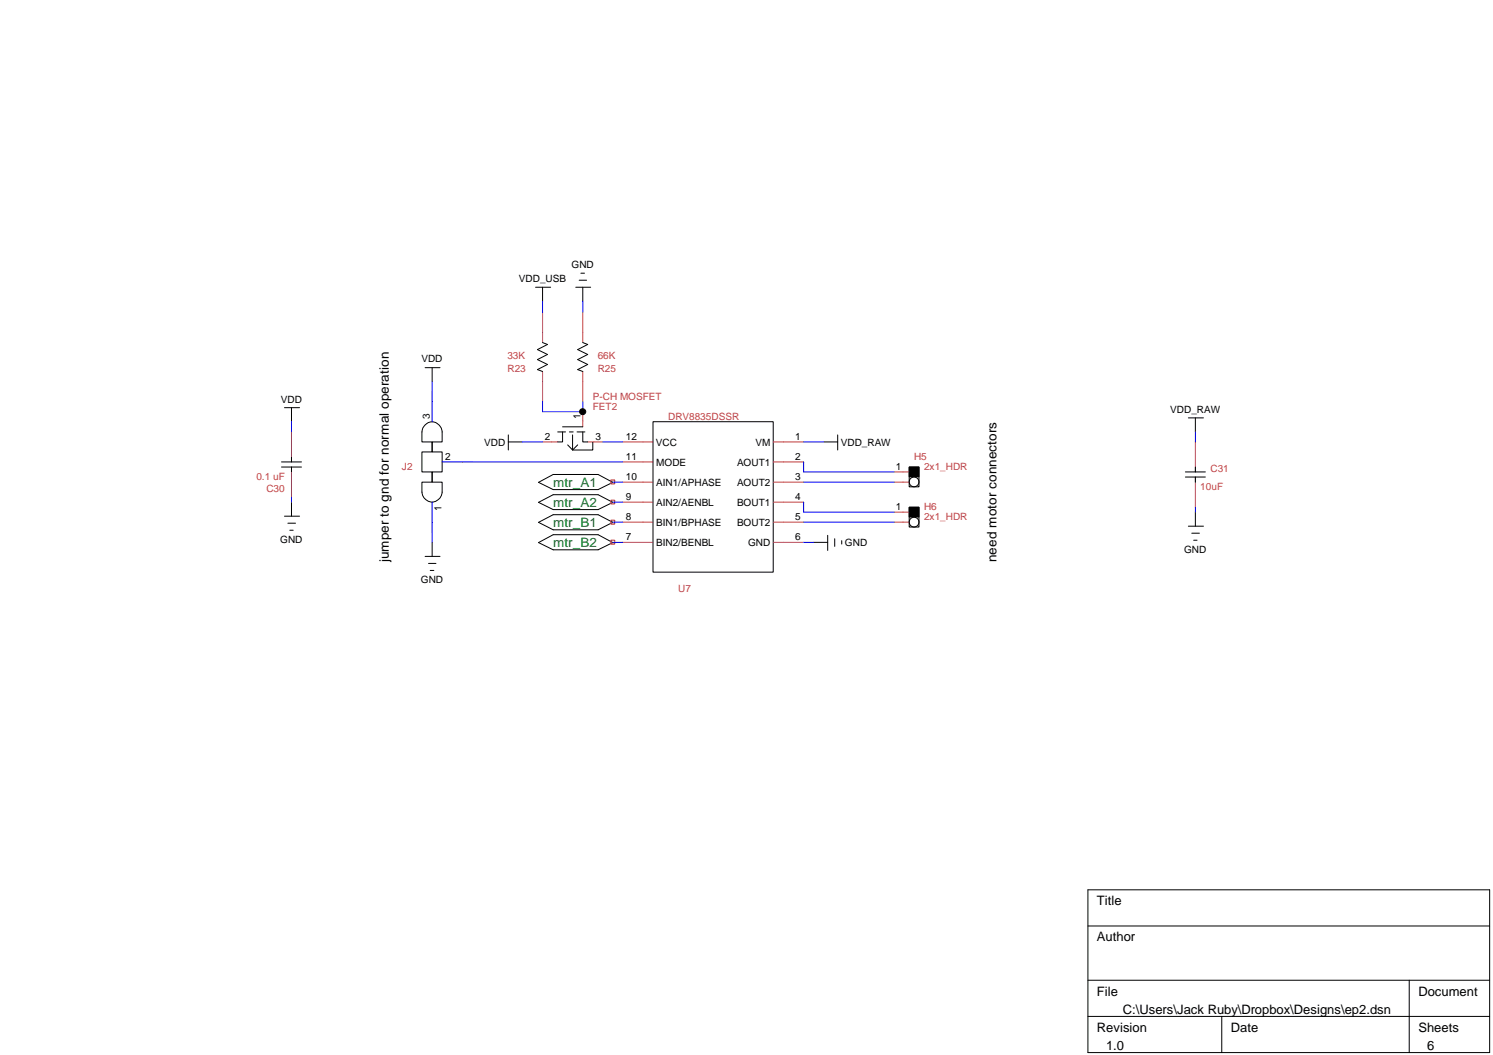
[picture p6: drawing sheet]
<svg xmlns="http://www.w3.org/2000/svg" width="297mm" height="210mm" viewBox="0 0 297 210" stroke-linecap="round" stroke-linejoin="round" font-family="sans-serif">
<g fill="none" stroke="#000" stroke-width=".2">
<path d="M106.5 57.1h3.1M107.9 57.1v2.8M114.6 57.1h2.9M115.2 55.8h1.5M115.6 54.4h.7M115.9 57.1v2.8M84.6 73.2h2.9M86 73.2v2.7M107.9 68.2l1 .3-2 1.1 2 .9-2 1 2 1-2 1 1 .4M115.9 68.2l1 .3-2 1.1 2 .9-2 1 2 1-2 1 1 .4M56 92.9h4M56 91.9h4"/>
<path d="M56.6 81.1h3M58 81.1v2.8M58 90.9v1M58 92.9v1M58 99.9v2.8M84.6 84.5a1.97 1.97 0 0 1 2.1-.4 1.97 1.97 0 0 1 1.3 1.8v2h-2v2h2v4h-2v2h2v2a2.01 2.01 0 0 1-2 2 2.01 2.01 0 0 1-2.1-2v-2h2.1v-2h-2.1v-4h2.1v-2h-2.1l.1-2.3 .1-.4zM101.1 86.5v3M101.1 87.9h2.8M107.1 96l3-1.6h8.9l2.9 1.6-2.9 1.4h-8.9zM107.1 99.9l3-1.5h8.9l2.9 1.5-2.9 1.5h-8.9zM111.9 85.9v2h-.9M111.9 84.9h4"/>
<path d="M112.9 88.5l1 1 1-1M113.9 86.5v3h4v-1.5M115.9 85.9v2h1M129.9 83.9h23.9v29.9h-23.9zM163.9 87.9h2.8M166.7 86.5v3M180.9 92.9h1.9v2h-1.9zM180.9 92.9h1.9v4h-1.9zM235.8 94.9h4M235.8 93.9h4M236.4 83.1h3M237.8 83.1v2.8"/>
<path d="M237.8 92.9v1M237.8 94.9v1M56.6 102.7h3M57.3 104.1h1.5M57.7 105.5h.6M84.6 110.7h2.9M85.3 112.1h1.4M85.6 113.5h.7M86 107.9v2.8M107.1 103.9l3-1.5h8.9l2.9 1.5-2.9 1.5h-8.9zM107.1 107.9l3-1.5h8.9l2.9 1.5-2.9 1.5h-8.9zM161.9 107.9h2.8"/>
<path d="M164.7 106.5v3M166.1 107.2v1.5M167.5 107.6v.6M180.9 100.9h1.9v2h-1.9zM180.9 100.9h1.9v4h-1.9zM236.4 104.7h3M237.1 106.1h1.5M237.5 107.5h.7M237.8 101.9v2.8M216.4 177h80v32.4h-80zM216.4 184.2h80M216.4 195h80"/>
<path d="M280.4 195v14.4M216.4 202.2h80M243.1 202.2v7.2"/>
<circle cx="115.9" cy="81.9" r=".61"/>
<circle cx="181.9" cy="95.9" r=".97"/>
<circle cx="181.9" cy="103.9" r=".97"/>
</g>
<g fill="none" stroke="#c04040" stroke-width=".2">
<path d="M86 77.9v6M107.9 62.1v6.1M107.9 73.9v6M115.9 62.1v6.1M115.9 73.9v6M58 85.9v6M58 92.9v6M86 99.9v6M88 91.9h5.9M107.9 87.9h3.1M115.9 81.9v3M116.9 87.9h3"/>
<path d="M123.9 87.9h6M123.9 91.9h6M123.9 95.9h6M123.9 99.9h6M153.9 87.9h6M153.9 91.9h6M153.9 95.9h6M153.9 99.9h6M177.9 95.9h3M177.9 93.9h3M237.8 87.9v6M237.8 94.9v6"/>
<path d="M123.9 103.9h6M123.9 107.9h6M153.9 103.9h6M153.9 107.9h6M177.9 103.9h3M177.9 101.9h3"/>
</g>
<path d="M121.5 95.5h.8v.8h-.8zM121.5 99.5h.8v.7h-.8zM121.5 103.5h.8v.8h-.8zM121.5 107.5h.8v.7h-.8z" fill="none" stroke="#f00" stroke-width=".2"/>
<g fill="none" stroke="#00f" stroke-width=".2">
<path d="M107.9 59.9v2.2M115.9 59.9v2.2M86 75.9v8M107.9 79.9v2h8v-2M58 83.9v2M58 98.9v1M86 99.9v8M88 91.9h35.9M103.9 87.9h4M119.9 87.9h4M121.9 95.9h2M121.9 99.9h2"/>
<path d="M159.9 95.9h18M159.9 99.9v2h18M159.9 91.9v2h18M159.9 87.9h4M237.8 85.9v2M121.9 103.9h2M121.9 107.9h2M159.9 103.9h18M159.9 107.9h2M237.8 100.9v1"/>
</g>
<g fill="#000">
<path d="M180.9 92.9h1.9v2h-1.9z" fill-rule="evenodd"/>
<path d="M180.9 100.9h1.9v2h-1.9z" fill-rule="evenodd"/>
<circle cx="115.9" cy="81.9" r=".61"/>
</g>
<path d="M111 85.9h5.9" fill="none" stroke="#000" stroke-width=".2" stroke-dasharray="1.6 .8 .8 .8"/>
<g font-size="2.6" fill="#008020">
<text x="110.1" y="96.9">mtr_A1</text>
<text x="110.1" y="100.8">mtr_A2</text>
<text x="110.1" y="104.9">mtr_B1</text>
<text x="110.1" y="108.8">mtr_B2</text>
</g>
<g font-size="2.6">
<text x="77.4" y="111.9" transform="rotate(-90 77.4 111.9)">jumper to gnd for normal operation</text>
<text x="198.2" y="111.8" transform="rotate(-90 198.2 111.8)">need motor connectors</text>
<text x="218.2" y="180.1">Title</text>
<text x="218.2" y="187.3">Author</text>
<text x="218.2" y="198.1">File</text>
<text x="223.4" y="201.7">C:\Users\Jack Ruby\Dropbox\Designs\ep2.dsn</text>
<text x="282.2" y="198.1">Document</text>
<text x="218.2" y="205.3">Revision</text>
<text x="220" y="208.9">1.0</text>
<text x="244.9" y="205.3">Date</text>
<text x="282.2" y="205.3">Sheets</text>
<text x="284" y="208.9">6</text>
</g>
<g font-size="2">
<text x="113.7" y="53.3">GND</text>
<text x="103.2" y="56.1">VDD_USB</text>
<text x="83.9" y="72.1">VDD</text>
<text x="55.9" y="80.1">VDD</text>
<text x="85.5" y="83.3" transform="rotate(-90 85.5 83.3)">3</text>
<text x="115.5" y="83.4" transform="rotate(-90 115.5 83.4)">1</text>
<text x="232.8" y="82.1">VDD_RAW</text>
<text x="96.3" y="88.7">VDD</text>
<text x="108.4" y="87.5">2</text>
<text x="118.4" y="87.5">3</text>
<text x="124.5" y="87.5">12</text>
<text x="130.5" y="88.7">VCC</text>
<text x="150.3" y="88.7">VM</text>
<text x="158.2" y="87.5">1</text>
<text x="167.3" y="88.7">VDD_RAW</text>
<text x="88.6" y="91.5">2</text>
<text x="124.5" y="91.5">11</text>
<text x="124.5" y="95.5">10</text>
<text x="130.6" y="92.7">MODE</text>
<text x="146.6" y="92.7">AOUT1</text>
<text x="158.2" y="91.5">2</text>
<text x="158.2" y="95.5">3</text>
<text x="178.3" y="93.5">1</text>
<text x="87.8" y="101.6" transform="rotate(-90 87.8 101.6)">1</text>
<text x="124.5" y="99.5">9</text>
<text x="130.6" y="96.6">AIN1/APHASE</text>
<text x="130.6" y="100.7">AIN2/AENBL</text>
<text x="146.6" y="96.6">AOUT2</text>
<text x="146.6" y="100.7">BOUT1</text>
<text x="158.2" y="99.5">4</text>
<text x="178.3" y="101.5">1</text>
<text x="124.5" y="103.5">8</text>
<text x="124.5" y="107.5">7</text>
<text x="130.6" y="104.6">BIN1/BPHASE</text>
<text x="146.6" y="104.6">BOUT2</text>
<text x="158.2" y="107.5">6</text>
<text x="158.2" y="103.5">5</text>
<text x="55.7" y="108">GND</text>
<text x="130.6" y="108.7">BIN2/BENBL</text>
<text x="148.8" y="108.7">GND</text>
<text x="168.1" y="108.7">GND</text>
<text x="235.6" y="110">GND</text>
<text x="83.7" y="116">GND</text>
</g>
<g font-size="2" fill="#c04040">
<text x="101" y="71.5">33K</text>
<text x="118.9" y="71.5">66K</text>
<text x="101" y="73.9">R23</text>
<text x="118.9" y="73.9">R25</text>
<text x="117.9" y="81.5">FET2</text>
<text x="117.9" y="79.5">P-CH MOSFET</text>
<text x="132.9" y="83.5">DRV8835DSSR</text>
<text x="51" y="95.5">0.1 uF</text>
<text x="80" y="93.5">J2</text>
<text x="181.9" y="91.5">H5</text>
<text x="183.9" y="93.5">2x1_HDR</text>
<text x="240.8" y="93.9">C31</text>
<text x="53" y="97.9">C30</text>
<text x="183.9" y="101.5">H6</text>
<text x="238.8" y="97.5">10uF</text>
<text x="183.9" y="103.5">2x1_HDR</text>
<text x="134.9" y="117.9">U7</text>
</g>
</svg>
